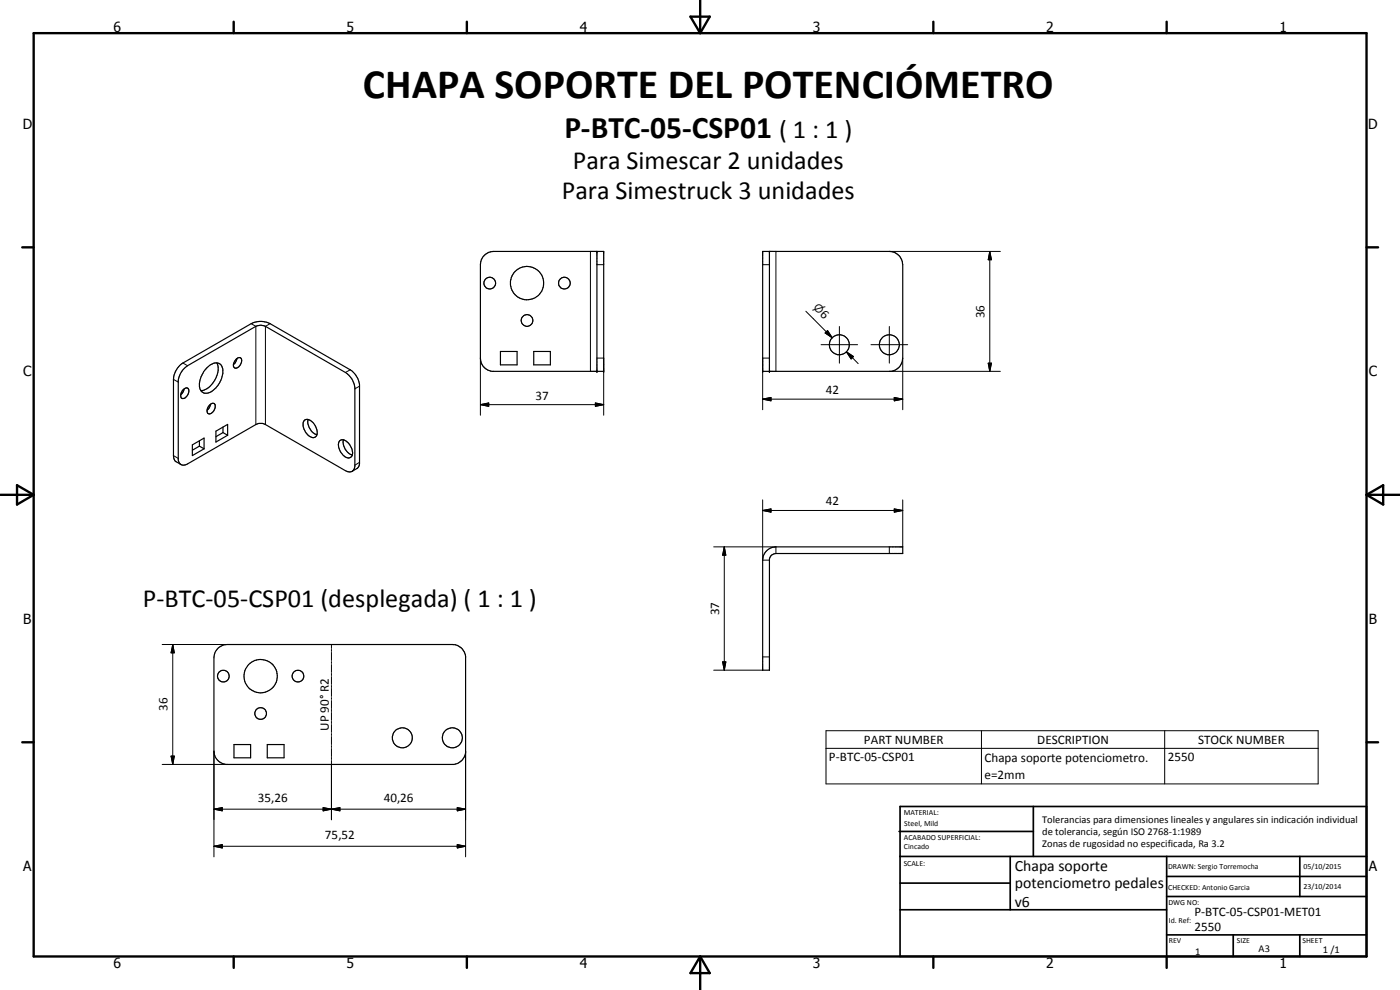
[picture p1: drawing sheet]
<svg xmlns="http://www.w3.org/2000/svg" width="420mm" height="297mm" viewBox="0 0 420 297" stroke-linecap="round" stroke-linejoin="round" font-family="sans-serif">
<g fill="none" stroke="#000" stroke-width=".35">
<path d="M145.2 76.8l1.6-1.1 1.4-.3h33v36h-33.5a4 4 0 0 1-3.5-4v-28l.2-1.4zM179.1 75.4v36M228.9 75.4h38a4.1 4.1 0 0 1 4 4v28a4 4 0 0 1-3.5 4h-38.5zM230.9 75.4v36M54.9 117a.93 .93 0 0 1 .9-.7 .93 .93 0 0 1 .9 .7 2.14 2.14 0 0 1-2.1 2.5 1.98 1.98 0 0 1 .3-2.5zM55 110.9l1.3-1.2 20.5-11.8a3.2 3.2 0 0 1 2.9 0l24 13.9a6.2 6.2 0 0 1 2.8 4.4v23.8a1.7 1.7 0 0 1-1 1.5 1.7 1.7 0 0 1-1.8-.3l-24-13.8a2.89 2.89 0 0 0-2.9 0l-20.5 11.8a1.68 1.68 0 0 1-1.8 .3 1.68 1.68 0 0 1-1-1.6v-23.7l.5-1.7zM55.3 116.7l-.3 .9-.7 .9M62.1 110.3a2.92 2.92 0 0 1 4.2-.9l.2 .3a6.4 6.4 0 0 1-1.7 6.7 3.9 3.9 0 0 1-3.7 1.5 3.2 3.2 0 0 1-1.1-3.9l1.1-2.5zM65.1 108.9a6.4 6.4 0 0 1-1.9 6.8 4.1 4.1 0 0 1-2.9 1.5M70.9 107.7a.92 .92 0 0 1 1.3-.3 .92 .92 0 0 1 .3 1.3 1.78 1.78 0 0 1-2.1 1.7 2.03 2.03 0 0 1 .5-2.7zM71.1 107.6l-.4 1.1-.6 .6M150.2 105.5h5v4h-5z"/>
<path d="M160.2 105.5h5v4h-5zM54.3 139.4l-1.6-1-.5-.7-.1-1v-22.9a6.3 6.3 0 0 1 2.8-4.9l20.5-11.8a6.2 6.2 0 0 1 5.7 0l24 13.9a6.4 6.4 0 0 1 2.8 4.4v23.7l-.6 1.4-1.6 .9M57.7 133.5l3.5-2.1v3.3l-3.5 2zM59.8 133.9l-2.1 1.2M59.8 132.2v1.7M59.8 133.9l1.4 .8M63 121.4l.5-.3a.75 .75 0 0 1 1.1 .5 2.01 2.01 0 0 1-2.2 2.5 2.11 2.11 0 0 1 .6-2.7zM63.2 121.3l-.4 1.1-.7 .7M64.8 129.4l3.5-2.1v3.3l-3.5 2zM66.9 128.1v1.7M66.9 129.8l1.4 .8M66.9 129.8l-2.1 1.2"/>
<path d="M91.5 126a2.66 2.66 0 0 1 3.3 2.1 2.12 2.12 0 0 1-.7 3.2 3.9 3.9 0 0 1-2.8-5.1zM92.4 125.9a4.3 4.3 0 0 0 2.4 4.4l.3 .1M101.9 132.3a1.93 1.93 0 0 1 2.8 .8 3.4 3.4 0 0 1 .7 4 2 2 0 0 1-2.9-1.1 3.4 3.4 0 0 1-.6-3.7zM103.1 132a4.2 4.2 0 0 0 2.6 4.6M229.9 165.4l1.6-1.1 1.4-.2h38v2h-38l-1.3 .4-.7 1.2v33.4h-2v-33l.2-1.4zM65.6 194.4l1.7-.9 .9-.1h67.6a4 4 0 0 1 3.9 3.5v28.9a4.2 4.2 0 0 1-3.5 3.6h-68.4a4.1 4.1 0 0 1-3.6-4v-28l.3-1.4zM70.2 223.4h5v4h-5zM80.2 223.4h5v4h-5z"/>
<circle cx="147" cy="84.9" r="1.76"/>
<circle cx="158.2" cy="84.9" r="5"/>
<circle cx="158.2" cy="96.1" r="1.75"/>
<circle cx="169.4" cy="84.9" r="1.75"/>
<circle cx="251.9" cy="103.5" r="3"/>
<circle cx="266.9" cy="103.4" r="2.99"/>
<circle cx="67" cy="202.9" r="1.75"/>
<circle cx="78.2" cy="214.1" r="1.76"/>
<circle cx="78.2" cy="202.9" r="5"/>
<circle cx="89.4" cy="202.9" r="1.75"/>
<circle cx="120.7" cy="221.4" r="3"/>
<circle cx="135.8" cy="221.4" r="2.99"/>
</g>
<g fill="#000">
<circle cx="179.1" cy="75.4" r=".18"/>
<circle cx="230.9" cy="75.4" r=".18"/>
<circle cx="179.1" cy="111.4" r=".18"/>
<circle cx="181.2" cy="111.4" r=".18"/>
<circle cx="228.9" cy="111.4" r=".18"/>
<circle cx="230.9" cy="111.4" r=".18"/>
</g>
<g fill="none" stroke="#000" stroke-width=".3">
<path d="M177.2 75.4v36M179.1 79.4h2.1M228.9 79.4h2M232.9 75.4v36M266.9 75.4h33.3M297 75.4l.5 2.5h-.9zM297 75.4v36M75.4 97.1l1.4 .8v29.5M81.1 97.1l-1.4 .8v29.5M241.8 93.4l8 7.9M247.6 99.9l.8-.7 1.4 2.1zM248 99.6l1.8 1.7"/>
<path d="M248.4 99.2l1.4 2.1-2.2-1.4zM251.9 98v11M266.9 98v11M52.1 113.8l1.4 .8M54.9 108.9l1.4 .8M105.1 111l-1.4 .8M107.9 115.9l-1.4 .8M144.2 107.4v17.2M179.1 107.4h2.1v17.2M228.9 119.8l2.5-.5v1zM228.9 119.8h42M230.9 107.4h-2v15.5"/>
<path d="M246.4 103.4h11M254 105.6l2.1 1.4-.7 .7zM254 105.6l3.5 3.5M261.4 103.4h11M266.9 111.4h33.3M268.4 119.3l2.5 .5-2.5 .5zM270.9 107.4v15.5M296.6 109h.9l-.5 2.4zM52.1 136.7l1.4 .8M107.9 138.7l-1.4 .9M144.2 121.4l2.5-.5v1zM144.2 121.4h37"/>
<path d="M178.7 120.9l2.5 .5-2.5 .5zM228.9 153.2l2.5-.5v1zM228.9 150v18.1h2M228.9 153.2h42M268.4 152.7l2.5 .5-2.5 .5zM270.9 150v14.1M214.2 164.1h18.7v2M217.4 164.1l.4 2.5h-.9zM217.4 164.1v37M266.9 164.1v2M48.7 193.4h19.5M51.8 193.4l.5 2.5h-1z"/>
<path d="M51.8 193.4v36M99.5 193.4v1.2M99.5 194.9v.6M99.5 195.7v2.5M99.5 198.5v.6M99.5 199.4v2.4M216.9 198.6h.9l-.4 2.5zM228.9 197.1h2M99.5 202.1v.6M99.5 203v2.4M99.5 205.7v.6M99.5 206.5v2.5"/>
<path d="M99.5 209.3v.5M99.5 210.2v2.4M99.5 212.9v.6M99.5 213.8v2.4M99.5 216.5v.6M99.5 217.4v2.4M214.2 201.1h14.7M247.9 219.2h147.7v16h-147.7zM294.5 219.2v16M349.5 219.2v16M48.7 229.4h19.5M51.3 226.9h1l-.5 2.5z"/>
<path d="M64.2 225.4v31.7M99.5 220.1v.6M99.5 221v2.4M99.5 223.7v.6M99.5 224.6v2.4M99.5 227.2v.7M99.5 228.2v17.8M139.7 225.4v31.7M247.9 224.5h147.7M64.2 242.8l2.5-.5v1zM64.2 253.9l2.5-.5v1zM64.2 242.8h75.5"/>
<path d="M64.2 253.9h75.5M97 242.3l2.5 .5-2.5 .5zM99.5 242.8l2.5-.5v1zM137.2 242.3l2.5 .5-2.5 .5zM137.2 253.4l2.5 .5-2.5 .5z"/>
</g>
<g fill="none" stroke="#000" stroke-width=".71">
<path d="M10.1 9.9h400v277.1h-400zM70.1 6.5v3.4M140.1 6.5v3.4M207.2 5h5.8l-2.9 4.9zM210.1 0v9.9M280.1 6.5v3.4M350.1 6.5v3.4M6.7 74.2h3.4M410.1 74.2h3.5M.1 148.5h10M5.1 145.6l5 2.9-5 2.9zM410.1 148.5h10"/>
<path d="M410.1 148.5l5-2.9v5.8zM6.7 222.7h3.4M410.1 222.7h3.5M70.1 287v3.4M140.1 287v3.4M210.1 287v10M210.1 287l2.9 5h-5.8zM280.1 287v3.4M350.1 287v3.4"/>
</g>
<g fill="none" stroke="#000" stroke-width=".51">
<path d="M269.8 249.5h40.3M270.1 242h140v45h-140zM270.1 257h140M303.2 257v16M310.1 242v15M350.1 257v30M390.1 257v12M270.1 265h33.1M270.1 273h80M350.1 269h60M350.1 263h60M350.1 280.5h60"/>
<path d="M370.1 280.5v6.5M390.1 280.5v6.5"/>
</g>
<g fill="#000">
<path d="M297 75.4l.5 2.5h-.9zM248.4 99.2l1.4 2.1-2.2-1.4zM228.9 119.8l2.5-.5v1zM254 105.6l2.1 1.4-.7 .7zM296.6 109h.9l-.5 2.4zM144.2 121.4l2.5-.5v1zM178.7 120.9l2.5 .5-2.5 .5zM268.4 119.3l2.5 .5-2.5 .5zM228.9 153.2l2.5-.5v1zM268.4 152.7l2.5 .5-2.5 .5zM217.4 164.1l.4 2.5h-.9zM51.8 193.4l.5 2.5h-1z"/>
<path d="M216.9 198.6h.9l-.4 2.5zM51.3 226.9h1l-.5 2.5zM64.2 242.8l2.5-.5v1zM64.2 253.9l2.5-.5v1zM97 242.3l2.5 .5-2.5 .5zM99.5 242.8l2.5-.5v1zM137.2 242.3l2.5 .5-2.5 .5zM137.2 253.4l2.5 .5-2.5 .5z"/>
</g>
<text font-size="12.6" x="108.9" y="29.5">CHAPA SOPORTE DEL POTENCIÓMETRO</text>
<text font-size="9.4" x="169.4" y="41.3">P-BTC-05-CSP01</text>
<g font-size="7.9">
<text x="233.8" y="41.3">( 1 : 1 )</text>
<text x="171.9" y="50.8">Para Simescar 2 unidades</text>
<text x="168.6" y="59.8">Para Simestruck 3 unidades</text>
<text x="42.9" y="182.2">P-BTC-05-CSP01 (desplegada) ( 1 : 1 )</text>
</g>
<g font-size="4.7">
<text x="304.6" y="261.2">Chapa soporte</text>
<text x="304.6" y="266.6">potenciometro pedales</text>
<text x="304.6" y="272">v6</text>
</g>
<g font-size="4.2">
<text x="34" y="9.6">6</text>
<text x="104" y="9.6">5</text>
<text x="174" y="9.6">4</text>
<text x="244" y="9.6">3</text>
<text x="314" y="9.6">2</text>
<text x="384" y="9.6">1</text>
<text x="6.8" y="38.7">D</text>
<text x="410.6" y="38.7">D</text>
<text x="7" y="112.9">C</text>
<text x="410.8" y="112.9">C</text>
<text x="7" y="187.1">B</text>
<text x="410.8" y="187.1">B</text>
<text x="7" y="261.4">A</text>
<text x="410.8" y="261.4">A</text>
<text x="34" y="290.4">6</text>
<text x="104" y="290.4">5</text>
<text x="174" y="290.4">4</text>
<text x="244" y="290.4">3</text>
<text x="314" y="290.4">2</text>
<text x="384" y="290.4">1</text>
</g>
<g font-size="3.9">
<text x="245.9" y="94.4" transform="rotate(45 245.9 94.4)">6</text>
<text x="295.5" y="95.5" transform="rotate(-90 295.5 95.5)">36</text>
<text x="160.7" y="119.9">37</text>
<text x="247.9" y="118.2">42</text>
<text x="247.9" y="151.6">42</text>
<text x="215.8" y="184.6" transform="rotate(-90 215.8 184.6)">37</text>
<text x="50.3" y="213.4" transform="rotate(-90 50.3 213.4)">36</text>
<text x="98.7" y="219.3" transform="rotate(-90 98.7 219.3)">UP 90° R2</text>
<text x="259.3" y="223.1">PART NUMBER</text>
<text x="311.3" y="223.2">DESCRIPTION</text>
<text x="359.6" y="223.2">STOCK NUMBER</text>
<text x="248.8" y="228.5">P-BTC-05-CSP01</text>
<text x="295.5" y="228.6">Chapa soporte potenciometro.</text>
<text x="295.5" y="233.8">e=2mm</text>
<text x="350.5" y="228.5">2550</text>
<text x="77.4" y="240.7">35,26</text>
<text x="115.2" y="240.7">40,26</text>
<text x="97.5" y="251.8">75,52</text>
<text x="358.5" y="275">P-BTC-05-CSP01-MET01</text>
<text x="358.5" y="279.4">2550</text>
</g>
<text font-size="3.3" x="243.9" y="92.5" transform="rotate(45 243.9 92.5)">n</text>
<g font-size="3.1">
<text x="312.7" y="246.8">Tolerancias para dimensiones lineales y angulares sin indicación individual</text>
<text x="312.7" y="250.4">de tolerancia, según ISO 2768-1:1989</text>
<text x="312.7" y="254">Zonas de rugosidad no especificada, Ra 3.2</text>
<text x="358.7" y="286.5">1</text>
<text x="377.7" y="285.6">A3</text>
<text x="397" y="285.9">1 /1</text>
</g>
<g font-size="2.4">
<text x="271.2" y="244.4">MATERIAL:</text>
<text x="271.3" y="252">ACABADO SUPERFICIAL:</text>
<text x="271.4" y="247.9">Steel, Mild</text>
<text x="271.3" y="254.6">Cincado</text>
<text x="271.2" y="259.7">SCALE:</text>
<text x="350.6" y="260.8">DRAWN: Sergio Torremocha</text>
<text x="391.2" y="260.6">05/10/2015</text>
<text x="350.6" y="267">CHECKED: Antonio Garcia</text>
<text x="391.2" y="266.7">23/10/2014</text>
<text x="350.6" y="271.4">DWG NO:</text>
<text x="350.8" y="276.9">Id. Ref:</text>
<text x="350.8" y="282.8">REV</text>
<text x="371.2" y="282.9">SIZE</text>
<text x="390.9" y="282.9">SHEET</text>
</g>
</svg>
